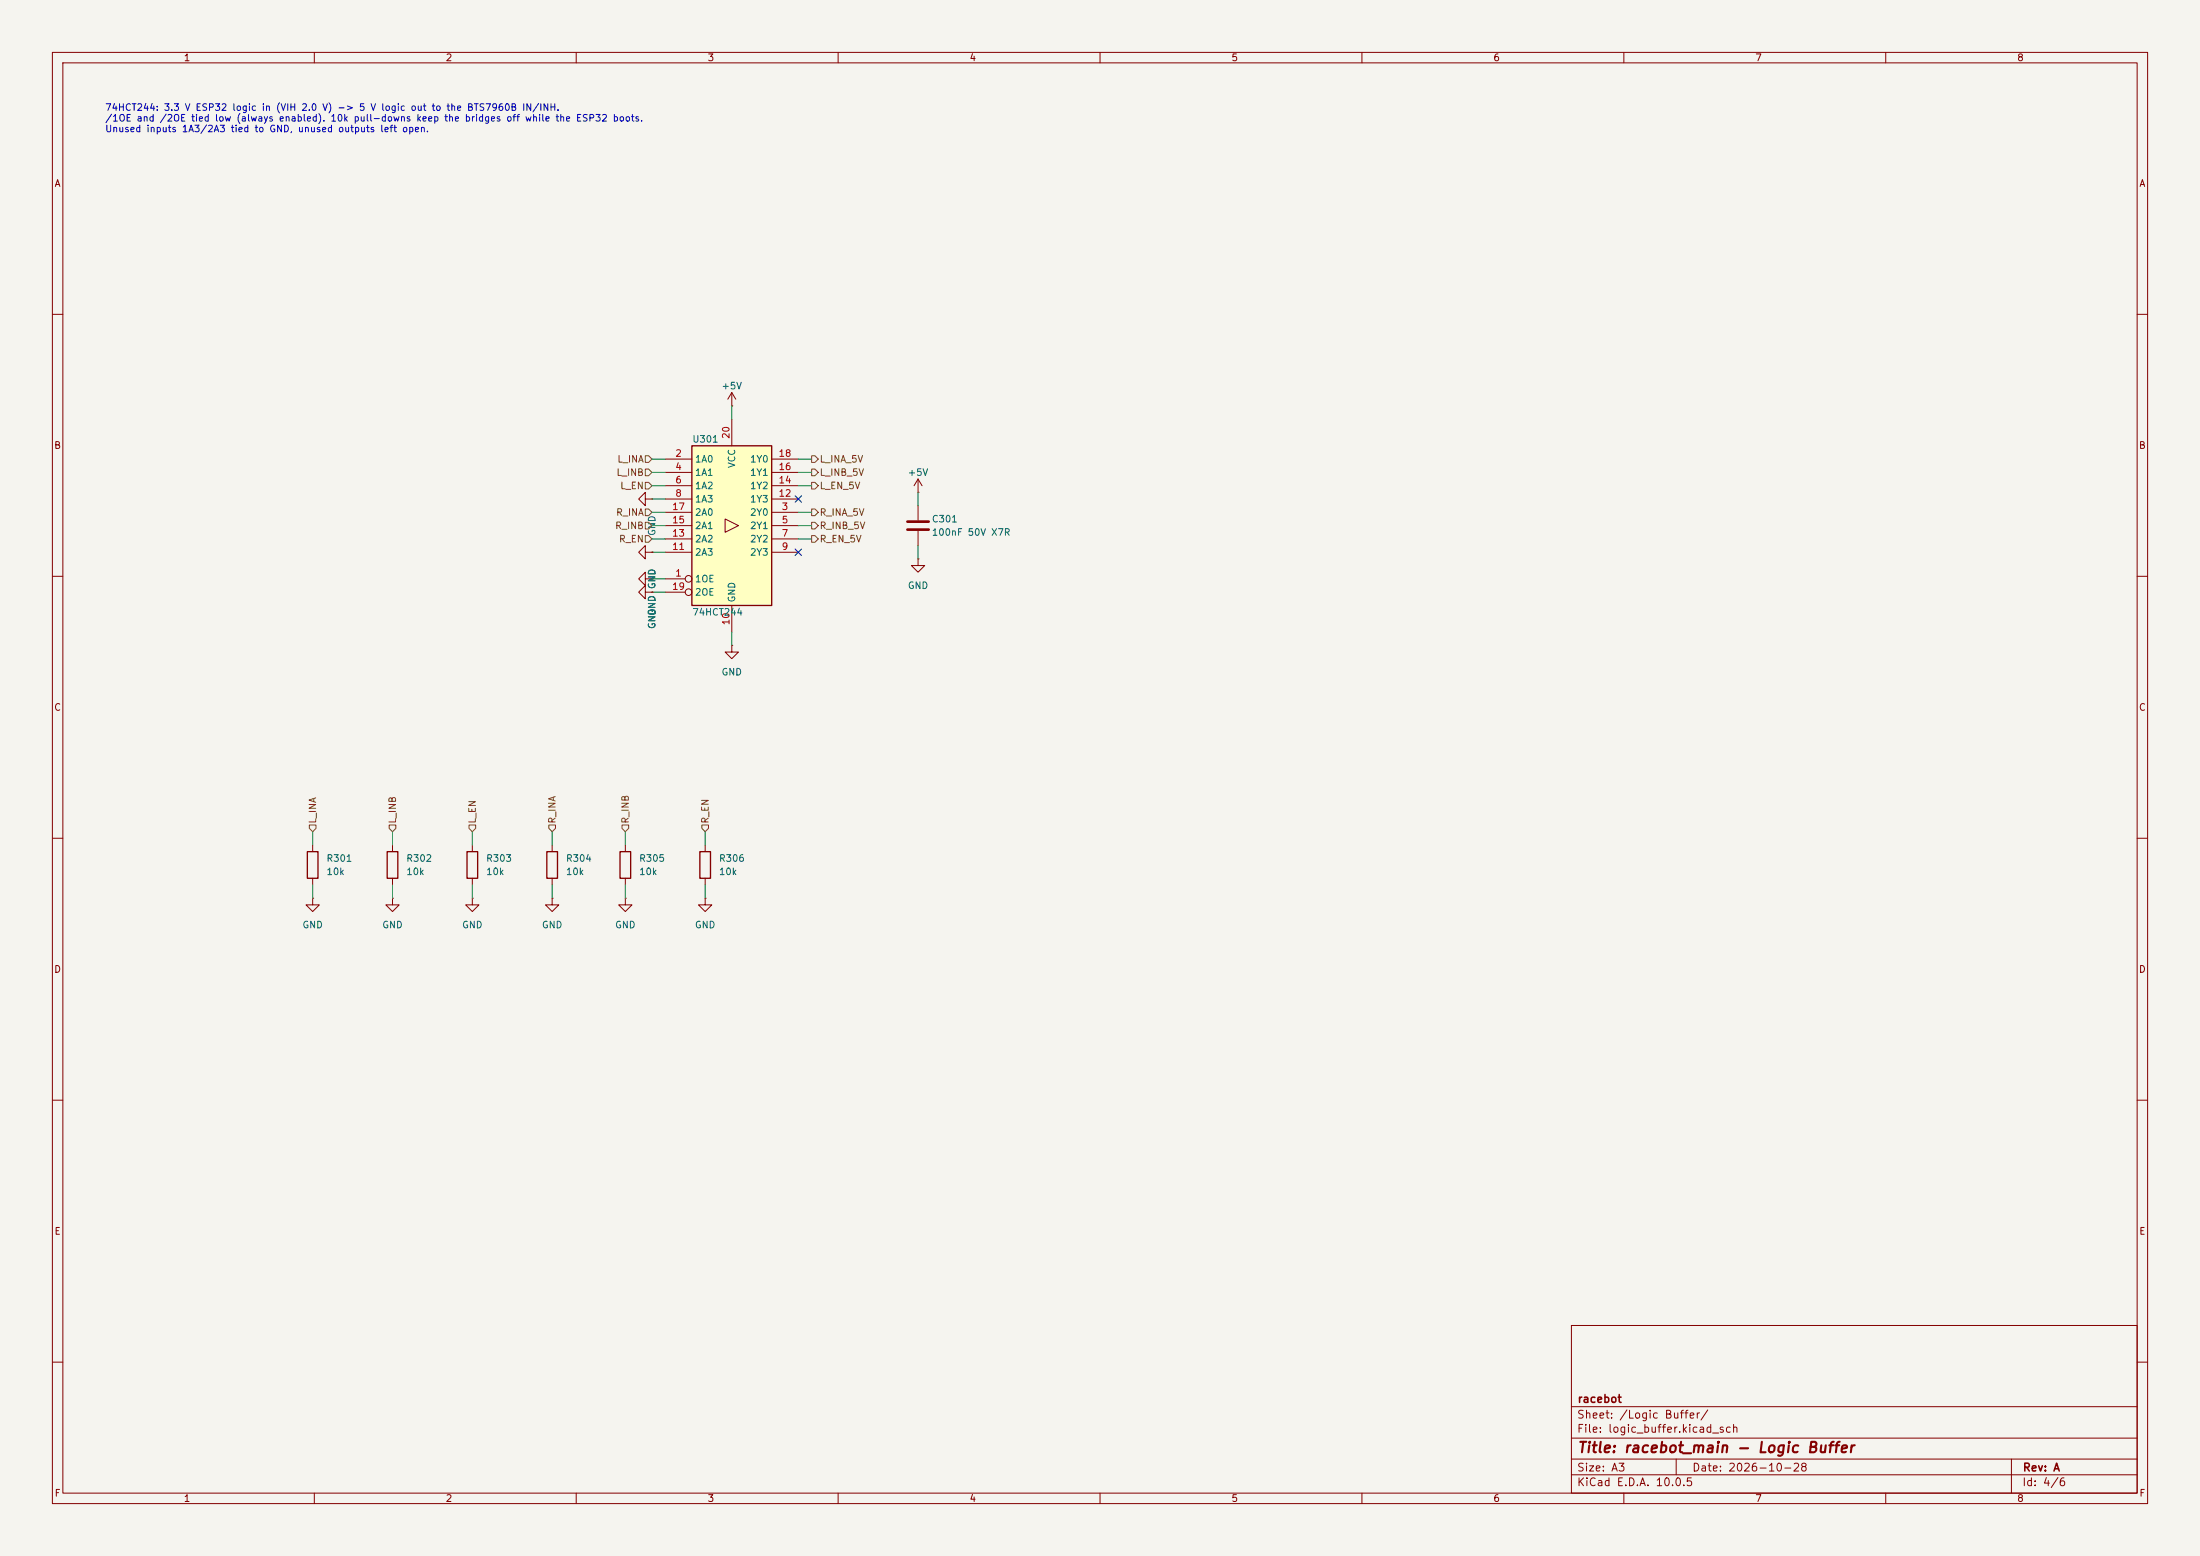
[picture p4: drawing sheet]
(kicad_sch
 (version 20260306)
 (generator "eeschema")
 (generator_version "10.0")
 (paper "A3")
 (title_block
  (title "racebot_main - Logic Buffer")
  (date "2026-10-28")
  (rev "A")
  (company "racebot"))
 (lib_symbols
  (symbol "74xx:74HCT244" (exclude_from_sim no) (in_bom yes) (on_board yes)
   (in_pos_files yes)
   (duplicate_pin_numbers_are_jumpers no)
   (property "Reference" "U" (at -7.62 16.51 0) (show_name no) (do_not_autoplace no) (effects (font (size 1.27 1.27))))
   (property "Value" "74HCT244" (at -7.62 -16.51 0) (show_name no) (do_not_autoplace no) (effects (font (size 1.27 1.27))))
   (property "Footprint" "" (at 0 0 0) (show_name no) (do_not_autoplace no) (hide yes) (effects (font (size 1.27 1.27))))
   (property "Datasheet" "https://assets.nexperia.com/documents/data-sheet/74HC_HCT244.pdf" (at 0 0 0) (show_name no) (do_not_autoplace no) (hide yes) (effects (font (size 1.27 1.27))))
   (property "Description" "8-bit Buffer/Line Driver 3-state" (at 0 0 0) (show_name no) (do_not_autoplace no) (hide yes) (effects (font (size 1.27 1.27))))
   (symbol "74HCT244_1_0"
    (polyline (pts (xy 1.27 0) (xy -1.27 1.27) (xy -1.27 -1.27) (xy 1.27 0)) (stroke (width 0.1524) (type default)) (fill (type none)))
    (pin input inverted (at -12.7 -10.16 0) (length 5.08) (name "1OE" (effects (font (size 1.27 1.27)))) (number "1" (effects (font (size 1.27 1.27)))))
    (pin input line (at -12.7 12.7 0) (length 5.08) (name "1A0" (effects (font (size 1.27 1.27)))) (number "2" (effects (font (size 1.27 1.27)))))
    (pin tri_state line (at 12.7 2.54 180) (length 5.08) (name "2Y0" (effects (font (size 1.27 1.27)))) (number "3" (effects (font (size 1.27 1.27)))))
    (pin input line (at -12.7 10.16 0) (length 5.08) (name "1A1" (effects (font (size 1.27 1.27)))) (number "4" (effects (font (size 1.27 1.27)))))
    (pin tri_state line (at 12.7 0 180) (length 5.08) (name "2Y1" (effects (font (size 1.27 1.27)))) (number "5" (effects (font (size 1.27 1.27)))))
    (pin input line (at -12.7 7.62 0) (length 5.08) (name "1A2" (effects (font (size 1.27 1.27)))) (number "6" (effects (font (size 1.27 1.27)))))
    (pin tri_state line (at 12.7 -2.54 180) (length 5.08) (name "2Y2" (effects (font (size 1.27 1.27)))) (number "7" (effects (font (size 1.27 1.27)))))
    (pin input line (at -12.7 5.08 0) (length 5.08) (name "1A3" (effects (font (size 1.27 1.27)))) (number "8" (effects (font (size 1.27 1.27)))))
    (pin tri_state line (at 12.7 -5.08 180) (length 5.08) (name "2Y3" (effects (font (size 1.27 1.27)))) (number "9" (effects (font (size 1.27 1.27)))))
    (pin power_in line (at 0 -20.32 90) (length 5.08) (name "GND" (effects (font (size 1.27 1.27)))) (number "10" (effects (font (size 1.27 1.27)))))
    (pin input line (at -12.7 -5.08 0) (length 5.08) (name "2A3" (effects (font (size 1.27 1.27)))) (number "11" (effects (font (size 1.27 1.27)))))
    (pin tri_state line (at 12.7 5.08 180) (length 5.08) (name "1Y3" (effects (font (size 1.27 1.27)))) (number "12" (effects (font (size 1.27 1.27)))))
    (pin input line (at -12.7 -2.54 0) (length 5.08) (name "2A2" (effects (font (size 1.27 1.27)))) (number "13" (effects (font (size 1.27 1.27)))))
    (pin tri_state line (at 12.7 7.62 180) (length 5.08) (name "1Y2" (effects (font (size 1.27 1.27)))) (number "14" (effects (font (size 1.27 1.27)))))
    (pin input line (at -12.7 0 0) (length 5.08) (name "2A1" (effects (font (size 1.27 1.27)))) (number "15" (effects (font (size 1.27 1.27)))))
    (pin tri_state line (at 12.7 10.16 180) (length 5.08) (name "1Y1" (effects (font (size 1.27 1.27)))) (number "16" (effects (font (size 1.27 1.27)))))
    (pin input line (at -12.7 2.54 0) (length 5.08) (name "2A0" (effects (font (size 1.27 1.27)))) (number "17" (effects (font (size 1.27 1.27)))))
    (pin tri_state line (at 12.7 12.7 180) (length 5.08) (name "1Y0" (effects (font (size 1.27 1.27)))) (number "18" (effects (font (size 1.27 1.27)))))
    (pin input inverted (at -12.7 -12.7 0) (length 5.08) (name "2OE" (effects (font (size 1.27 1.27)))) (number "19" (effects (font (size 1.27 1.27)))))
    (pin power_in line (at 0 20.32 270) (length 5.08) (name "VCC" (effects (font (size 1.27 1.27)))) (number "20" (effects (font (size 1.27 1.27))))))
   (symbol "74HCT244_1_1"
    (rectangle (start -7.62 15.24) (end 7.62 -15.24) (stroke (width 0.254) (type default)) (fill (type background))))
   (embedded_fonts no))
  (symbol "Device:C"
   (pin_numbers (hide yes))
   (pin_names
    (offset 0.254)) (exclude_from_sim no) (in_bom yes) (on_board yes)
   (in_pos_files yes)
   (duplicate_pin_numbers_are_jumpers no)
   (property "Reference" "C" (at 0.635 2.54 0) (show_name no) (do_not_autoplace no) (effects (font (size 1.27 1.27)) (justify left)))
   (property "Value" "C" (at 0.635 -2.54 0) (show_name no) (do_not_autoplace no) (effects (font (size 1.27 1.27)) (justify left)))
   (property "Footprint" "" (at 0.9652 -3.81 0) (show_name no) (do_not_autoplace no) (hide yes) (effects (font (size 1.27 1.27))))
   (property "Datasheet" "" (at 0 0 0) (show_name no) (do_not_autoplace no) (hide yes) (effects (font (size 1.27 1.27))))
   (property "Description" "Unpolarized capacitor" (at 0 0 0) (show_name no) (do_not_autoplace no) (hide yes) (effects (font (size 1.27 1.27))))
   (symbol "C_0_1"
    (polyline (pts (xy -2.032 0.762) (xy 2.032 0.762)) (stroke (width 0.508) (type default)) (fill (type none)))
    (polyline (pts (xy -2.032 -0.762) (xy 2.032 -0.762)) (stroke (width 0.508) (type default)) (fill (type none))))
   (symbol "C_1_1"
    (pin passive line (at 0 3.81 270) (length 2.794) (name "" (effects (font (size 1.27 1.27)))) (number "1" (effects (font (size 1.27 1.27)))))
    (pin passive line (at 0 -3.81 90) (length 2.794) (name "" (effects (font (size 1.27 1.27)))) (number "2" (effects (font (size 1.27 1.27))))))
   (embedded_fonts no))
  (symbol "Device:R"
   (pin_numbers (hide yes))
   (pin_names
    (offset 0)) (exclude_from_sim no) (in_bom yes) (on_board yes)
   (in_pos_files yes)
   (duplicate_pin_numbers_are_jumpers no)
   (property "Reference" "R" (at 2.032 0 90) (show_name no) (do_not_autoplace no) (effects (font (size 1.27 1.27))))
   (property "Value" "R" (at 0 0 90) (show_name no) (do_not_autoplace no) (effects (font (size 1.27 1.27))))
   (property "Footprint" "" (at -1.778 0 90) (show_name no) (do_not_autoplace no) (hide yes) (effects (font (size 1.27 1.27))))
   (property "Datasheet" "" (at 0 0 0) (show_name no) (do_not_autoplace no) (hide yes) (effects (font (size 1.27 1.27))))
   (property "Description" "Resistor" (at 0 0 0) (show_name no) (do_not_autoplace no) (hide yes) (effects (font (size 1.27 1.27))))
   (symbol "R_0_1"
    (rectangle (start -1.016 -2.54) (end 1.016 2.54) (stroke (width 0.254) (type default)) (fill (type none))))
   (symbol "R_1_1"
    (pin passive line (at 0 3.81 270) (length 1.27) (name "" (effects (font (size 1.27 1.27)))) (number "1" (effects (font (size 1.27 1.27)))))
    (pin passive line (at 0 -3.81 90) (length 1.27) (name "" (effects (font (size 1.27 1.27)))) (number "2" (effects (font (size 1.27 1.27))))))
   (embedded_fonts no))
  (symbol "power:+5V"
   (power global)
   (pin_numbers (hide yes))
   (pin_names
    (offset 0) (hide yes)) (exclude_from_sim no) (in_bom yes) (on_board yes)
   (in_pos_files yes)
   (duplicate_pin_numbers_are_jumpers no)
   (property "Reference" "#PWR" (at 0 -3.81 0) (show_name no) (do_not_autoplace no) (hide yes) (effects (font (size 1.27 1.27))))
   (property "Value" "+5V" (at 0 3.556 0) (show_name no) (do_not_autoplace no) (effects (font (size 1.27 1.27))))
   (property "Footprint" "" (at 0 0 0) (show_name no) (do_not_autoplace no) (hide yes) (effects (font (size 1.27 1.27))))
   (property "Datasheet" "" (at 0 0 0) (show_name no) (do_not_autoplace no) (hide yes) (effects (font (size 1.27 1.27))))
   (property "Description" "Power symbol creates a global label with name \"+5V\"" (at 0 0 0) (show_name no) (do_not_autoplace no) (hide yes) (effects (font (size 1.27 1.27))))
   (symbol "+5V_0_1"
    (polyline (pts (xy -0.762 1.27) (xy 0 2.54)) (stroke (width 0) (type default)) (fill (type none)))
    (polyline (pts (xy 0 2.54) (xy 0.762 1.27)) (stroke (width 0) (type default)) (fill (type none)))
    (polyline (pts (xy 0 0) (xy 0 2.54)) (stroke (width 0) (type default)) (fill (type none))))
   (symbol "+5V_1_1"
    (pin power_in line (at 0 0 90) (length 0) (name "" (effects (font (size 1.27 1.27)))) (number "1" (effects (font (size 1.27 1.27))))))
   (embedded_fonts no))
  (symbol "power:GND"
   (power global)
   (pin_numbers (hide yes))
   (pin_names
    (offset 0) (hide yes)) (exclude_from_sim no) (in_bom yes) (on_board yes)
   (in_pos_files yes)
   (duplicate_pin_numbers_are_jumpers no)
   (property "Reference" "#PWR" (at 0 -6.35 0) (show_name no) (do_not_autoplace no) (hide yes) (effects (font (size 1.27 1.27))))
   (property "Value" "GND" (at 0 -3.81 0) (show_name no) (do_not_autoplace no) (effects (font (size 1.27 1.27))))
   (property "Footprint" "" (at 0 0 0) (show_name no) (do_not_autoplace no) (hide yes) (effects (font (size 1.27 1.27))))
   (property "Datasheet" "" (at 0 0 0) (show_name no) (do_not_autoplace no) (hide yes) (effects (font (size 1.27 1.27))))
   (property "Description" "Power symbol creates a global label with name \"GND\" , ground" (at 0 0 0) (show_name no) (do_not_autoplace no) (hide yes) (effects (font (size 1.27 1.27))))
   (symbol "GND_0_1"
    (polyline (pts (xy 0 0) (xy 0 -1.27) (xy 1.27 -1.27) (xy 0 -2.54) (xy -1.27 -1.27) (xy 0 -1.27)) (stroke (width 0) (type default)) (fill (type none))))
   (symbol "GND_1_1"
    (pin power_in line (at 0 0 270) (length 0) (name "" (effects (font (size 1.27 1.27)))) (number "1" (effects (font (size 1.27 1.27))))))
   (embedded_fonts no)))
 (text "74HCT244: 3.3 V ESP32 logic in (VIH 2.0 V) -> 5 V logic out to the BTS7960B IN/INH.\n/1OE and /2OE tied low (always enabled). 10k pull-downs keep the bridges off while the ESP32 boots.\nUnused inputs 1A3/2A3 tied to GND, unused outputs left open."
  (exclude_from_sim no)
  (at 20 20 0)
  (effects (font (size 1.27 1.27)) (justify left top)))
 (no_connect
  (at 152.4 105.41))
 (no_connect
  (at 152.4 95.25))
 (wire
  (pts (xy 134.62 168.91) (xy 134.62 171.45))
  (stroke (width 0) (type default)))
 (wire
  (pts (xy 59.69 168.91) (xy 59.69 171.45))
  (stroke (width 0) (type default)))
 (wire
  (pts (xy 175.26 96.52) (xy 175.26 93.98))
  (stroke (width 0) (type default)))
 (wire
  (pts (xy 152.4 100.33) (xy 154.94 100.33))
  (stroke (width 0) (type default)))
 (wire
  (pts (xy 139.7 80.01) (xy 139.7 77.47))
  (stroke (width 0) (type default)))
 (wire
  (pts (xy 175.26 104.14) (xy 175.26 106.68))
  (stroke (width 0) (type default)))
 (wire
  (pts (xy 90.17 168.91) (xy 90.17 171.45))
  (stroke (width 0) (type default)))
 (wire
  (pts (xy 152.4 102.87) (xy 154.94 102.87))
  (stroke (width 0) (type default)))
 (wire
  (pts (xy 90.17 161.29) (xy 90.17 158.75))
  (stroke (width 0) (type default)))
 (wire
  (pts (xy 127 95.25) (xy 124.46 95.25))
  (stroke (width 0) (type default)))
 (wire
  (pts (xy 127 113.03) (xy 124.46 113.03))
  (stroke (width 0) (type default)))
 (wire
  (pts (xy 152.4 90.17) (xy 154.94 90.17))
  (stroke (width 0) (type default)))
 (wire
  (pts (xy 127 90.17) (xy 124.46 90.17))
  (stroke (width 0) (type default)))
 (wire
  (pts (xy 127 87.63) (xy 124.46 87.63))
  (stroke (width 0) (type default)))
 (wire
  (pts (xy 105.41 161.29) (xy 105.41 158.75))
  (stroke (width 0) (type default)))
 (wire
  (pts (xy 74.93 161.29) (xy 74.93 158.75))
  (stroke (width 0) (type default)))
 (wire
  (pts (xy 152.4 97.79) (xy 154.94 97.79))
  (stroke (width 0) (type default)))
 (wire
  (pts (xy 127 100.33) (xy 124.46 100.33))
  (stroke (width 0) (type default)))
 (wire
  (pts (xy 127 92.71) (xy 124.46 92.71))
  (stroke (width 0) (type default)))
 (wire
  (pts (xy 127 105.41) (xy 124.46 105.41))
  (stroke (width 0) (type default)))
 (wire
  (pts (xy 74.93 168.91) (xy 74.93 171.45))
  (stroke (width 0) (type default)))
 (wire
  (pts (xy 119.38 168.91) (xy 119.38 171.45))
  (stroke (width 0) (type default)))
 (wire
  (pts (xy 127 102.87) (xy 124.46 102.87))
  (stroke (width 0) (type default)))
 (wire
  (pts (xy 152.4 92.71) (xy 154.94 92.71))
  (stroke (width 0) (type default)))
 (wire
  (pts (xy 119.38 161.29) (xy 119.38 158.75))
  (stroke (width 0) (type default)))
 (wire
  (pts (xy 139.7 120.65) (xy 139.7 123.19))
  (stroke (width 0) (type default)))
 (wire
  (pts (xy 127 110.49) (xy 124.46 110.49))
  (stroke (width 0) (type default)))
 (wire
  (pts (xy 59.69 161.29) (xy 59.69 158.75))
  (stroke (width 0) (type default)))
 (wire
  (pts (xy 152.4 87.63) (xy 154.94 87.63))
  (stroke (width 0) (type default)))
 (wire
  (pts (xy 105.41 168.91) (xy 105.41 171.45))
  (stroke (width 0) (type default)))
 (wire
  (pts (xy 127 97.79) (xy 124.46 97.79))
  (stroke (width 0) (type default)))
 (wire
  (pts (xy 134.62 161.29) (xy 134.62 158.75))
  (stroke (width 0) (type default)))
 (hierarchical_label "R_INA"
  (shape input)
  (at 105.41 158.75 90)
  (effects (font (size 1.27 1.27)) (justify left)))
 (hierarchical_label "R_INB"
  (shape input)
  (at 119.38 158.75 90)
  (effects (font (size 1.27 1.27)) (justify left)))
 (hierarchical_label "L_INA_5V"
  (shape output)
  (at 154.94 87.63 0)
  (effects (font (size 1.27 1.27)) (justify left)))
 (hierarchical_label "R_INB_5V"
  (shape output)
  (at 154.94 100.33 0)
  (effects (font (size 1.27 1.27)) (justify left)))
 (hierarchical_label "L_INB_5V"
  (shape output)
  (at 154.94 90.17 0)
  (effects (font (size 1.27 1.27)) (justify left)))
 (hierarchical_label "L_INA"
  (shape input)
  (at 59.69 158.75 90)
  (effects (font (size 1.27 1.27)) (justify left)))
 (hierarchical_label "R_INB"
  (shape input)
  (at 124.46 100.33 180)
  (effects (font (size 1.27 1.27)) (justify right)))
 (hierarchical_label "L_EN_5V"
  (shape output)
  (at 154.94 92.71 0)
  (effects (font (size 1.27 1.27)) (justify left)))
 (hierarchical_label "R_EN"
  (shape input)
  (at 134.62 158.75 90)
  (effects (font (size 1.27 1.27)) (justify left)))
 (hierarchical_label "L_EN"
  (shape input)
  (at 124.46 92.71 180)
  (effects (font (size 1.27 1.27)) (justify right)))
 (hierarchical_label "L_INB"
  (shape input)
  (at 74.93 158.75 90)
  (effects (font (size 1.27 1.27)) (justify left)))
 (hierarchical_label "R_EN_5V"
  (shape output)
  (at 154.94 102.87 0)
  (effects (font (size 1.27 1.27)) (justify left)))
 (hierarchical_label "L_INB"
  (shape input)
  (at 124.46 90.17 180)
  (effects (font (size 1.27 1.27)) (justify right)))
 (hierarchical_label "L_EN"
  (shape input)
  (at 90.17 158.75 90)
  (effects (font (size 1.27 1.27)) (justify left)))
 (hierarchical_label "L_INA"
  (shape input)
  (at 124.46 87.63 180)
  (effects (font (size 1.27 1.27)) (justify right)))
 (hierarchical_label "R_INA_5V"
  (shape output)
  (at 154.94 97.79 0)
  (effects (font (size 1.27 1.27)) (justify left)))
 (hierarchical_label "R_INA"
  (shape input)
  (at 124.46 97.79 180)
  (effects (font (size 1.27 1.27)) (justify right)))
 (hierarchical_label "R_EN"
  (shape input)
  (at 124.46 102.87 180)
  (effects (font (size 1.27 1.27)) (justify right)))
 (symbol
  (lib_id "power:+5V")
  (at 139.7 77.47 0)
  (unit 1)
  (body_style 1)
  (exclude_from_sim no)
  (in_bom no)
  (on_board no)
  (in_pos_files yes)
  (dnp no)
  (property "Reference" "#PWR406" (at 139.7 81.28 0) (hide yes) (show_name no) (do_not_autoplace no) (effects (font (size 1.27 1.27))))
  (property "Value" "+5V" (at 139.7 73.66 0) (show_name no) (do_not_autoplace no) (effects (font (size 1.27 1.27))))
  (property "Footprint" "" (at 139.7 77.47 0) (hide yes) (show_name no) (do_not_autoplace no) (effects (font (size 1.27 1.27))))
  (property "Datasheet" "" (at 139.7 77.47 0) (hide yes) (show_name no) (do_not_autoplace no) (effects (font (size 1.27 1.27))))
  (property "Description" "Power symbol creates a global label with name \"+5V\"" (at 139.7 77.47 0) (hide yes) (show_name no) (do_not_autoplace no) (effects (font (size 1.27 1.27))))
  (pin "1"))
 (symbol
  (lib_id "power:GND")
  (at 90.17 171.45 0)
  (unit 1)
  (body_style 1)
  (exclude_from_sim no)
  (in_bom no)
  (on_board no)
  (in_pos_files yes)
  (dnp no)
  (property "Reference" "#PWR411" (at 90.17 175.26 0) (hide yes) (show_name no) (do_not_autoplace no) (effects (font (size 1.27 1.27))))
  (property "Value" "GND" (at 90.17 176.53 0) (show_name no) (do_not_autoplace no) (effects (font (size 1.27 1.27))))
  (property "Footprint" "" (at 90.17 171.45 0) (hide yes) (show_name no) (do_not_autoplace no) (effects (font (size 1.27 1.27))))
  (property "Datasheet" "" (at 90.17 171.45 0) (hide yes) (show_name no) (do_not_autoplace no) (effects (font (size 1.27 1.27))))
  (property "Description" "Power symbol creates a global label with name \"GND\" , ground" (at 90.17 171.45 0) (hide yes) (show_name no) (do_not_autoplace no) (effects (font (size 1.27 1.27))))
  (pin "1"))
 (symbol
  (lib_id "power:GND")
  (at 124.46 105.41 270)
  (unit 1)
  (body_style 1)
  (exclude_from_sim no)
  (in_bom no)
  (on_board no)
  (in_pos_files yes)
  (dnp no)
  (property "Reference" "#PWR404" (at 124.46 109.22 0) (hide yes) (show_name no) (do_not_autoplace no) (effects (font (size 1.27 1.27))))
  (property "Value" "GND" (at 124.46 110.49 0) (show_name no) (do_not_autoplace no) (effects (font (size 1.27 1.27))))
  (property "Footprint" "" (at 124.46 105.41 0) (hide yes) (show_name no) (do_not_autoplace no) (effects (font (size 1.27 1.27))))
  (property "Datasheet" "" (at 124.46 105.41 0) (hide yes) (show_name no) (do_not_autoplace no) (effects (font (size 1.27 1.27))))
  (property "Description" "Power symbol creates a global label with name \"GND\" , ground" (at 124.46 105.41 0) (hide yes) (show_name no) (do_not_autoplace no) (effects (font (size 1.27 1.27))))
  (pin "1"))
 (symbol
  (lib_id "Device:C")
  (at 175.26 100.33 0)
  (unit 1)
  (body_style 1)
  (exclude_from_sim no)
  (in_bom yes)
  (on_board yes)
  (in_pos_files yes)
  (dnp no)
  (property "Reference" "C301" (at 177.8 99.06 0) (show_name no) (do_not_autoplace no) (effects (font (size 1.27 1.27)) (justify left)))
  (property "Value" "100nF 50V X7R" (at 177.8 101.6 0) (show_name no) (do_not_autoplace no) (effects (font (size 1.27 1.27)) (justify left)))
  (property "Footprint" "Capacitor_SMD:C_0603_1608Metric" (at 175.26 100.33 0) (hide yes) (show_name no) (do_not_autoplace no) (effects (font (size 1.27 1.27))))
  (property "Datasheet" "" (at 175.26 100.33 0) (hide yes) (show_name no) (do_not_autoplace no) (effects (font (size 1.27 1.27))))
  (property "Description" "Unpolarized capacitor" (at 175.26 100.33 0) (hide yes) (show_name no) (do_not_autoplace no) (effects (font (size 1.27 1.27))))
  (property "LCSC" "C14663" (at 175.26 100.33 0) (hide yes) (show_name no) (do_not_autoplace no) (effects (font (size 1.27 1.27))))
  (property "MPN" "CC0603KRX7R9BB104" (at 175.26 100.33 0) (hide yes) (show_name no) (do_not_autoplace no) (effects (font (size 1.27 1.27))))
  (pin "1")
  (pin "2"))
 (symbol
  (lib_id "Device:R")
  (at 119.38 165.1 0)
  (unit 1)
  (body_style 1)
  (exclude_from_sim no)
  (in_bom yes)
  (on_board yes)
  (in_pos_files yes)
  (dnp no)
  (property "Reference" "R305" (at 121.92 163.83 0) (show_name no) (do_not_autoplace no) (effects (font (size 1.27 1.27)) (justify left)))
  (property "Value" "10k" (at 121.92 166.37 0) (show_name no) (do_not_autoplace no) (effects (font (size 1.27 1.27)) (justify left)))
  (property "Footprint" "Resistor_SMD:R_0603_1608Metric" (at 119.38 165.1 0) (hide yes) (show_name no) (do_not_autoplace no) (effects (font (size 1.27 1.27))))
  (property "Datasheet" "" (at 119.38 165.1 0) (hide yes) (show_name no) (do_not_autoplace no) (effects (font (size 1.27 1.27))))
  (property "Description" "Resistor" (at 119.38 165.1 0) (hide yes) (show_name no) (do_not_autoplace no) (effects (font (size 1.27 1.27))))
  (property "LCSC" "C25804" (at 119.38 165.1 0) (hide yes) (show_name no) (do_not_autoplace no) (effects (font (size 1.27 1.27))))
  (property "MPN" "0603WAF1002T5E" (at 119.38 165.1 0) (hide yes) (show_name no) (do_not_autoplace no) (effects (font (size 1.27 1.27))))
  (property "Note" "boot pull-down" (at 119.38 165.1 0) (hide yes) (show_name no) (do_not_autoplace no) (effects (font (size 1.27 1.27))))
  (pin "1")
  (pin "2"))
 (symbol
  (lib_id "power:GND")
  (at 175.26 106.68 0)
  (unit 1)
  (body_style 1)
  (exclude_from_sim no)
  (in_bom no)
  (on_board no)
  (in_pos_files yes)
  (dnp no)
  (property "Reference" "#PWR408" (at 175.26 110.49 0) (hide yes) (show_name no) (do_not_autoplace no) (effects (font (size 1.27 1.27))))
  (property "Value" "GND" (at 175.26 111.76 0) (show_name no) (do_not_autoplace no) (effects (font (size 1.27 1.27))))
  (property "Footprint" "" (at 175.26 106.68 0) (hide yes) (show_name no) (do_not_autoplace no) (effects (font (size 1.27 1.27))))
  (property "Datasheet" "" (at 175.26 106.68 0) (hide yes) (show_name no) (do_not_autoplace no) (effects (font (size 1.27 1.27))))
  (property "Description" "Power symbol creates a global label with name \"GND\" , ground" (at 175.26 106.68 0) (hide yes) (show_name no) (do_not_autoplace no) (effects (font (size 1.27 1.27))))
  (pin "1"))
 (symbol
  (lib_id "Device:R")
  (at 105.41 165.1 0)
  (unit 1)
  (body_style 1)
  (exclude_from_sim no)
  (in_bom yes)
  (on_board yes)
  (in_pos_files yes)
  (dnp no)
  (property "Reference" "R304" (at 107.95 163.83 0) (show_name no) (do_not_autoplace no) (effects (font (size 1.27 1.27)) (justify left)))
  (property "Value" "10k" (at 107.95 166.37 0) (show_name no) (do_not_autoplace no) (effects (font (size 1.27 1.27)) (justify left)))
  (property "Footprint" "Resistor_SMD:R_0603_1608Metric" (at 105.41 165.1 0) (hide yes) (show_name no) (do_not_autoplace no) (effects (font (size 1.27 1.27))))
  (property "Datasheet" "" (at 105.41 165.1 0) (hide yes) (show_name no) (do_not_autoplace no) (effects (font (size 1.27 1.27))))
  (property "Description" "Resistor" (at 105.41 165.1 0) (hide yes) (show_name no) (do_not_autoplace no) (effects (font (size 1.27 1.27))))
  (property "LCSC" "C25804" (at 105.41 165.1 0) (hide yes) (show_name no) (do_not_autoplace no) (effects (font (size 1.27 1.27))))
  (property "MPN" "0603WAF1002T5E" (at 105.41 165.1 0) (hide yes) (show_name no) (do_not_autoplace no) (effects (font (size 1.27 1.27))))
  (property "Note" "boot pull-down" (at 105.41 165.1 0) (hide yes) (show_name no) (do_not_autoplace no) (effects (font (size 1.27 1.27))))
  (pin "1")
  (pin "2"))
 (symbol
  (lib_id "Device:R")
  (at 59.69 165.1 0)
  (unit 1)
  (body_style 1)
  (exclude_from_sim no)
  (in_bom yes)
  (on_board yes)
  (in_pos_files yes)
  (dnp no)
  (property "Reference" "R301" (at 62.23 163.83 0) (show_name no) (do_not_autoplace no) (effects (font (size 1.27 1.27)) (justify left)))
  (property "Value" "10k" (at 62.23 166.37 0) (show_name no) (do_not_autoplace no) (effects (font (size 1.27 1.27)) (justify left)))
  (property "Footprint" "Resistor_SMD:R_0603_1608Metric" (at 59.69 165.1 0) (hide yes) (show_name no) (do_not_autoplace no) (effects (font (size 1.27 1.27))))
  (property "Datasheet" "" (at 59.69 165.1 0) (hide yes) (show_name no) (do_not_autoplace no) (effects (font (size 1.27 1.27))))
  (property "Description" "Resistor" (at 59.69 165.1 0) (hide yes) (show_name no) (do_not_autoplace no) (effects (font (size 1.27 1.27))))
  (property "LCSC" "C25804" (at 59.69 165.1 0) (hide yes) (show_name no) (do_not_autoplace no) (effects (font (size 1.27 1.27))))
  (property "MPN" "0603WAF1002T5E" (at 59.69 165.1 0) (hide yes) (show_name no) (do_not_autoplace no) (effects (font (size 1.27 1.27))))
  (property "Note" "boot pull-down" (at 59.69 165.1 0) (hide yes) (show_name no) (do_not_autoplace no) (effects (font (size 1.27 1.27))))
  (pin "1")
  (pin "2"))
 (symbol
  (lib_id "Device:R")
  (at 90.17 165.1 0)
  (unit 1)
  (body_style 1)
  (exclude_from_sim no)
  (in_bom yes)
  (on_board yes)
  (in_pos_files yes)
  (dnp no)
  (property "Reference" "R303" (at 92.71 163.83 0) (show_name no) (do_not_autoplace no) (effects (font (size 1.27 1.27)) (justify left)))
  (property "Value" "10k" (at 92.71 166.37 0) (show_name no) (do_not_autoplace no) (effects (font (size 1.27 1.27)) (justify left)))
  (property "Footprint" "Resistor_SMD:R_0603_1608Metric" (at 90.17 165.1 0) (hide yes) (show_name no) (do_not_autoplace no) (effects (font (size 1.27 1.27))))
  (property "Datasheet" "" (at 90.17 165.1 0) (hide yes) (show_name no) (do_not_autoplace no) (effects (font (size 1.27 1.27))))
  (property "Description" "Resistor" (at 90.17 165.1 0) (hide yes) (show_name no) (do_not_autoplace no) (effects (font (size 1.27 1.27))))
  (property "LCSC" "C25804" (at 90.17 165.1 0) (hide yes) (show_name no) (do_not_autoplace no) (effects (font (size 1.27 1.27))))
  (property "MPN" "0603WAF1002T5E" (at 90.17 165.1 0) (hide yes) (show_name no) (do_not_autoplace no) (effects (font (size 1.27 1.27))))
  (property "Note" "boot pull-down" (at 90.17 165.1 0) (hide yes) (show_name no) (do_not_autoplace no) (effects (font (size 1.27 1.27))))
  (pin "1")
  (pin "2"))
 (symbol
  (lib_id "power:GND")
  (at 119.38 171.45 0)
  (unit 1)
  (body_style 1)
  (exclude_from_sim no)
  (in_bom no)
  (on_board no)
  (in_pos_files yes)
  (dnp no)
  (property "Reference" "#PWR413" (at 119.38 175.26 0) (hide yes) (show_name no) (do_not_autoplace no) (effects (font (size 1.27 1.27))))
  (property "Value" "GND" (at 119.38 176.53 0) (show_name no) (do_not_autoplace no) (effects (font (size 1.27 1.27))))
  (property "Footprint" "" (at 119.38 171.45 0) (hide yes) (show_name no) (do_not_autoplace no) (effects (font (size 1.27 1.27))))
  (property "Datasheet" "" (at 119.38 171.45 0) (hide yes) (show_name no) (do_not_autoplace no) (effects (font (size 1.27 1.27))))
  (property "Description" "Power symbol creates a global label with name \"GND\" , ground" (at 119.38 171.45 0) (hide yes) (show_name no) (do_not_autoplace no) (effects (font (size 1.27 1.27))))
  (pin "1"))
 (symbol
  (lib_id "power:GND")
  (at 124.46 110.49 270)
  (unit 1)
  (body_style 1)
  (exclude_from_sim no)
  (in_bom no)
  (on_board no)
  (in_pos_files yes)
  (dnp no)
  (property "Reference" "#PWR401" (at 124.46 114.3 0) (hide yes) (show_name no) (do_not_autoplace no) (effects (font (size 1.27 1.27))))
  (property "Value" "GND" (at 124.46 115.57 0) (show_name no) (do_not_autoplace no) (effects (font (size 1.27 1.27))))
  (property "Footprint" "" (at 124.46 110.49 0) (hide yes) (show_name no) (do_not_autoplace no) (effects (font (size 1.27 1.27))))
  (property "Datasheet" "" (at 124.46 110.49 0) (hide yes) (show_name no) (do_not_autoplace no) (effects (font (size 1.27 1.27))))
  (property "Description" "Power symbol creates a global label with name \"GND\" , ground" (at 124.46 110.49 0) (hide yes) (show_name no) (do_not_autoplace no) (effects (font (size 1.27 1.27))))
  (pin "1"))
 (symbol
  (lib_id "power:GND")
  (at 124.46 95.25 270)
  (unit 1)
  (body_style 1)
  (exclude_from_sim no)
  (in_bom no)
  (on_board no)
  (in_pos_files yes)
  (dnp no)
  (property "Reference" "#PWR402" (at 124.46 99.06 0) (hide yes) (show_name no) (do_not_autoplace no) (effects (font (size 1.27 1.27))))
  (property "Value" "GND" (at 124.46 100.33 0) (show_name no) (do_not_autoplace no) (effects (font (size 1.27 1.27))))
  (property "Footprint" "" (at 124.46 95.25 0) (hide yes) (show_name no) (do_not_autoplace no) (effects (font (size 1.27 1.27))))
  (property "Datasheet" "" (at 124.46 95.25 0) (hide yes) (show_name no) (do_not_autoplace no) (effects (font (size 1.27 1.27))))
  (property "Description" "Power symbol creates a global label with name \"GND\" , ground" (at 124.46 95.25 0) (hide yes) (show_name no) (do_not_autoplace no) (effects (font (size 1.27 1.27))))
  (pin "1"))
 (symbol
  (lib_id "power:GND")
  (at 134.62 171.45 0)
  (unit 1)
  (body_style 1)
  (exclude_from_sim no)
  (in_bom no)
  (on_board no)
  (in_pos_files yes)
  (dnp no)
  (property "Reference" "#PWR414" (at 134.62 175.26 0) (hide yes) (show_name no) (do_not_autoplace no) (effects (font (size 1.27 1.27))))
  (property "Value" "GND" (at 134.62 176.53 0) (show_name no) (do_not_autoplace no) (effects (font (size 1.27 1.27))))
  (property "Footprint" "" (at 134.62 171.45 0) (hide yes) (show_name no) (do_not_autoplace no) (effects (font (size 1.27 1.27))))
  (property "Datasheet" "" (at 134.62 171.45 0) (hide yes) (show_name no) (do_not_autoplace no) (effects (font (size 1.27 1.27))))
  (property "Description" "Power symbol creates a global label with name \"GND\" , ground" (at 134.62 171.45 0) (hide yes) (show_name no) (do_not_autoplace no) (effects (font (size 1.27 1.27))))
  (pin "1"))
 (symbol
  (lib_id "power:GND")
  (at 105.41 171.45 0)
  (unit 1)
  (body_style 1)
  (exclude_from_sim no)
  (in_bom no)
  (on_board no)
  (in_pos_files yes)
  (dnp no)
  (property "Reference" "#PWR412" (at 105.41 175.26 0) (hide yes) (show_name no) (do_not_autoplace no) (effects (font (size 1.27 1.27))))
  (property "Value" "GND" (at 105.41 176.53 0) (show_name no) (do_not_autoplace no) (effects (font (size 1.27 1.27))))
  (property "Footprint" "" (at 105.41 171.45 0) (hide yes) (show_name no) (do_not_autoplace no) (effects (font (size 1.27 1.27))))
  (property "Datasheet" "" (at 105.41 171.45 0) (hide yes) (show_name no) (do_not_autoplace no) (effects (font (size 1.27 1.27))))
  (property "Description" "Power symbol creates a global label with name \"GND\" , ground" (at 105.41 171.45 0) (hide yes) (show_name no) (do_not_autoplace no) (effects (font (size 1.27 1.27))))
  (pin "1"))
 (symbol
  (lib_id "Device:R")
  (at 134.62 165.1 0)
  (unit 1)
  (body_style 1)
  (exclude_from_sim no)
  (in_bom yes)
  (on_board yes)
  (in_pos_files yes)
  (dnp no)
  (property "Reference" "R306" (at 137.16 163.83 0) (show_name no) (do_not_autoplace no) (effects (font (size 1.27 1.27)) (justify left)))
  (property "Value" "10k" (at 137.16 166.37 0) (show_name no) (do_not_autoplace no) (effects (font (size 1.27 1.27)) (justify left)))
  (property "Footprint" "Resistor_SMD:R_0603_1608Metric" (at 134.62 165.1 0) (hide yes) (show_name no) (do_not_autoplace no) (effects (font (size 1.27 1.27))))
  (property "Datasheet" "" (at 134.62 165.1 0) (hide yes) (show_name no) (do_not_autoplace no) (effects (font (size 1.27 1.27))))
  (property "Description" "Resistor" (at 134.62 165.1 0) (hide yes) (show_name no) (do_not_autoplace no) (effects (font (size 1.27 1.27))))
  (property "LCSC" "C25804" (at 134.62 165.1 0) (hide yes) (show_name no) (do_not_autoplace no) (effects (font (size 1.27 1.27))))
  (property "MPN" "0603WAF1002T5E" (at 134.62 165.1 0) (hide yes) (show_name no) (do_not_autoplace no) (effects (font (size 1.27 1.27))))
  (property "Note" "boot pull-down" (at 134.62 165.1 0) (hide yes) (show_name no) (do_not_autoplace no) (effects (font (size 1.27 1.27))))
  (pin "1")
  (pin "2"))
 (symbol
  (lib_id "power:GND")
  (at 139.7 123.19 0)
  (unit 1)
  (body_style 1)
  (exclude_from_sim no)
  (in_bom no)
  (on_board no)
  (in_pos_files yes)
  (dnp no)
  (property "Reference" "#PWR403" (at 139.7 127 0) (hide yes) (show_name no) (do_not_autoplace no) (effects (font (size 1.27 1.27))))
  (property "Value" "GND" (at 139.7 128.27 0) (show_name no) (do_not_autoplace no) (effects (font (size 1.27 1.27))))
  (property "Footprint" "" (at 139.7 123.19 0) (hide yes) (show_name no) (do_not_autoplace no) (effects (font (size 1.27 1.27))))
  (property "Datasheet" "" (at 139.7 123.19 0) (hide yes) (show_name no) (do_not_autoplace no) (effects (font (size 1.27 1.27))))
  (property "Description" "Power symbol creates a global label with name \"GND\" , ground" (at 139.7 123.19 0) (hide yes) (show_name no) (do_not_autoplace no) (effects (font (size 1.27 1.27))))
  (pin "1"))
 (symbol
  (lib_id "power:+5V")
  (at 175.26 93.98 0)
  (unit 1)
  (body_style 1)
  (exclude_from_sim no)
  (in_bom no)
  (on_board no)
  (in_pos_files yes)
  (dnp no)
  (property "Reference" "#PWR407" (at 175.26 97.79 0) (hide yes) (show_name no) (do_not_autoplace no) (effects (font (size 1.27 1.27))))
  (property "Value" "+5V" (at 175.26 90.17 0) (show_name no) (do_not_autoplace no) (effects (font (size 1.27 1.27))))
  (property "Footprint" "" (at 175.26 93.98 0) (hide yes) (show_name no) (do_not_autoplace no) (effects (font (size 1.27 1.27))))
  (property "Datasheet" "" (at 175.26 93.98 0) (hide yes) (show_name no) (do_not_autoplace no) (effects (font (size 1.27 1.27))))
  (property "Description" "Power symbol creates a global label with name \"+5V\"" (at 175.26 93.98 0) (hide yes) (show_name no) (do_not_autoplace no) (effects (font (size 1.27 1.27))))
  (pin "1"))
 (symbol
  (lib_id "Device:R")
  (at 74.93 165.1 0)
  (unit 1)
  (body_style 1)
  (exclude_from_sim no)
  (in_bom yes)
  (on_board yes)
  (in_pos_files yes)
  (dnp no)
  (property "Reference" "R302" (at 77.47 163.83 0) (show_name no) (do_not_autoplace no) (effects (font (size 1.27 1.27)) (justify left)))
  (property "Value" "10k" (at 77.47 166.37 0) (show_name no) (do_not_autoplace no) (effects (font (size 1.27 1.27)) (justify left)))
  (property "Footprint" "Resistor_SMD:R_0603_1608Metric" (at 74.93 165.1 0) (hide yes) (show_name no) (do_not_autoplace no) (effects (font (size 1.27 1.27))))
  (property "Datasheet" "" (at 74.93 165.1 0) (hide yes) (show_name no) (do_not_autoplace no) (effects (font (size 1.27 1.27))))
  (property "Description" "Resistor" (at 74.93 165.1 0) (hide yes) (show_name no) (do_not_autoplace no) (effects (font (size 1.27 1.27))))
  (property "LCSC" "C25804" (at 74.93 165.1 0) (hide yes) (show_name no) (do_not_autoplace no) (effects (font (size 1.27 1.27))))
  (property "MPN" "0603WAF1002T5E" (at 74.93 165.1 0) (hide yes) (show_name no) (do_not_autoplace no) (effects (font (size 1.27 1.27))))
  (property "Note" "boot pull-down" (at 74.93 165.1 0) (hide yes) (show_name no) (do_not_autoplace no) (effects (font (size 1.27 1.27))))
  (pin "1")
  (pin "2"))
 (symbol
  (lib_id "power:GND")
  (at 59.69 171.45 0)
  (unit 1)
  (body_style 1)
  (exclude_from_sim no)
  (in_bom no)
  (on_board no)
  (in_pos_files yes)
  (dnp no)
  (property "Reference" "#PWR409" (at 59.69 175.26 0) (hide yes) (show_name no) (do_not_autoplace no) (effects (font (size 1.27 1.27))))
  (property "Value" "GND" (at 59.69 176.53 0) (show_name no) (do_not_autoplace no) (effects (font (size 1.27 1.27))))
  (property "Footprint" "" (at 59.69 171.45 0) (hide yes) (show_name no) (do_not_autoplace no) (effects (font (size 1.27 1.27))))
  (property "Datasheet" "" (at 59.69 171.45 0) (hide yes) (show_name no) (do_not_autoplace no) (effects (font (size 1.27 1.27))))
  (property "Description" "Power symbol creates a global label with name \"GND\" , ground" (at 59.69 171.45 0) (hide yes) (show_name no) (do_not_autoplace no) (effects (font (size 1.27 1.27))))
  (pin "1"))
 (symbol
  (lib_id "power:GND")
  (at 74.93 171.45 0)
  (unit 1)
  (body_style 1)
  (exclude_from_sim no)
  (in_bom no)
  (on_board no)
  (in_pos_files yes)
  (dnp no)
  (property "Reference" "#PWR410" (at 74.93 175.26 0) (hide yes) (show_name no) (do_not_autoplace no) (effects (font (size 1.27 1.27))))
  (property "Value" "GND" (at 74.93 176.53 0) (show_name no) (do_not_autoplace no) (effects (font (size 1.27 1.27))))
  (property "Footprint" "" (at 74.93 171.45 0) (hide yes) (show_name no) (do_not_autoplace no) (effects (font (size 1.27 1.27))))
  (property "Datasheet" "" (at 74.93 171.45 0) (hide yes) (show_name no) (do_not_autoplace no) (effects (font (size 1.27 1.27))))
  (property "Description" "Power symbol creates a global label with name \"GND\" , ground" (at 74.93 171.45 0) (hide yes) (show_name no) (do_not_autoplace no) (effects (font (size 1.27 1.27))))
  (pin "1"))
 (symbol
  (lib_id "74xx:74HCT244")
  (at 139.7 100.33 0)
  (unit 1)
  (body_style 1)
  (exclude_from_sim no)
  (in_bom yes)
  (on_board yes)
  (in_pos_files yes)
  (dnp no)
  (property "Reference" "U301" (at 132.08 83.82 0) (show_name no) (do_not_autoplace no) (effects (font (size 1.27 1.27)) (justify left)))
  (property "Value" "74HCT244" (at 132.08 116.84 0) (show_name no) (do_not_autoplace no) (effects (font (size 1.27 1.27)) (justify left)))
  (property "Footprint" "Package_SO:SOIC-20W_7.5x12.8mm_P1.27mm" (at 139.7 100.33 0) (hide yes) (show_name no) (do_not_autoplace no) (effects (font (size 1.27 1.27))))
  (property "Datasheet" "https://assets.nexperia.com/documents/data-sheet/74HC_HCT244.pdf" (at 139.7 100.33 0) (hide yes) (show_name no) (do_not_autoplace no) (effects (font (size 1.27 1.27))))
  (property "Description" "8-bit Buffer/Line Driver 3-state" (at 139.7 100.33 0) (hide yes) (show_name no) (do_not_autoplace no) (effects (font (size 1.27 1.27))))
  (property "LCSC" "C5978" (at 139.7 100.33 0) (hide yes) (show_name no) (do_not_autoplace no) (effects (font (size 1.27 1.27))))
  (property "MPN" "74HCT244D,653" (at 139.7 100.33 0) (hide yes) (show_name no) (do_not_autoplace no) (effects (font (size 1.27 1.27))))
  (pin "1")
  (pin "2")
  (pin "3")
  (pin "4")
  (pin "5")
  (pin "6")
  (pin "7")
  (pin "8")
  (pin "9")
  (pin "10")
  (pin "11")
  (pin "12")
  (pin "13")
  (pin "14")
  (pin "15")
  (pin "16")
  (pin "17")
  (pin "18")
  (pin "19")
  (pin "20"))
 (symbol
  (lib_id "power:GND")
  (at 124.46 113.03 270)
  (unit 1)
  (body_style 1)
  (exclude_from_sim no)
  (in_bom no)
  (on_board no)
  (in_pos_files yes)
  (dnp no)
  (property "Reference" "#PWR405" (at 124.46 116.84 0) (hide yes) (show_name no) (do_not_autoplace no) (effects (font (size 1.27 1.27))))
  (property "Value" "GND" (at 124.46 118.11 0) (show_name no) (do_not_autoplace no) (effects (font (size 1.27 1.27))))
  (property "Footprint" "" (at 124.46 113.03 0) (hide yes) (show_name no) (do_not_autoplace no) (effects (font (size 1.27 1.27))))
  (property "Datasheet" "" (at 124.46 113.03 0) (hide yes) (show_name no) (do_not_autoplace no) (effects (font (size 1.27 1.27))))
  (property "Description" "Power symbol creates a global label with name \"GND\" , ground" (at 124.46 113.03 0) (hide yes) (show_name no) (do_not_autoplace no) (effects (font (size 1.27 1.27))))
  (pin "1")))
